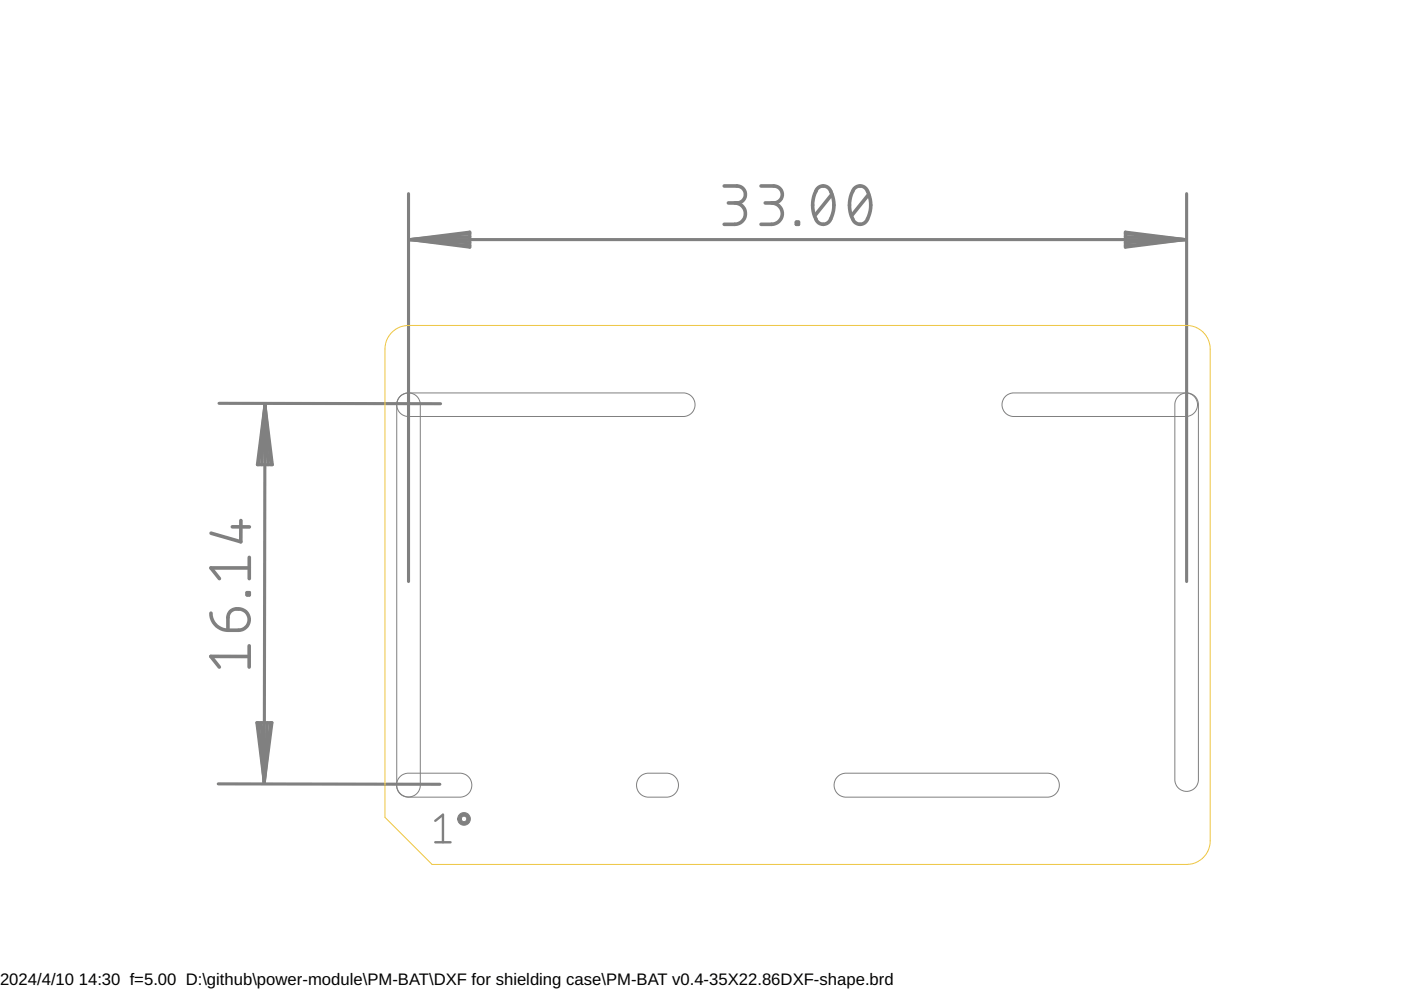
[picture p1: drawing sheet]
<svg xmlns="http://www.w3.org/2000/svg" width="297mm" height="210mm" viewBox="0 0 297 210" stroke-linecap="round" stroke-linejoin="round" font-family="sans-serif">
<path d="M84.7 84.2a2.51 2.51 0 0 1 2.7-.8 2.51 2.51 0 0 1 1.7 2.2v81.1a2.5 2.5 0 0 1-2.5 2.3 2.5 2.5 0 0 1-2.5-2.3v-81.1l.2-.7zM84.7 84.2l.6-.5 1.1-.4h58.7a2.5 2.5 0 0 1 2.3 2.5 2.5 2.5 0 0 1-2.3 2.5h-58.7a2.51 2.51 0 0 1-1.7-4.1zM213 84.2l.6-.5 1.2-.4h36.8a2.5 2.5 0 0 1 2.3 2.5 2.5 2.5 0 0 1-2.3 2.5h-36.8a2.51 2.51 0 0 1-1.8-4.1zM249.7 84.2a2.51 2.51 0 0 1 2.7-.8 2.51 2.51 0 0 1 1.7 2.2v79.9a2.5 2.5 0 0 1-2.5 2.3 2.5 2.5 0 0 1-2.5-2.3v-79.9l.2-.7zM84.7 164.8l.6-.5 1.1-.4h11.3a2.55 2.55 0 0 1 2.3 2.6 2.55 2.55 0 0 1-2.3 2.5h-11.3a2.56 2.56 0 0 1-1.7-4.2zM135.6 164.8l.6-.5 1.1-.4h4.2a2.55 2.55 0 0 1 2.4 2.6 2.55 2.55 0 0 1-2.4 2.5h-4.2a2.56 2.56 0 0 1-1.7-4.2zM177.4 164.8l.7-.5 1.1-.4h43a2.55 2.55 0 0 1 2.4 2.6 2.55 2.55 0 0 1-2.4 2.5h-43a2.56 2.56 0 0 1-1.8-4.2z" fill="none" stroke="#808080" stroke-width=".21"/>
<path d="M92.3 174l1.6-1.3v5.9M92.3 178.6h3.2" fill="none" stroke="#808080" stroke-width=".51"/>
<path d="M97.5 172.6a1.35 1.35 0 0 1 2.1 .4 1.35 1.35 0 0 1-.9 1.9 1.35 1.35 0 0 1-1.7-1.3h.8a.59 .59 0 0 1 .8-.5 .59 .59 0 0 1 .2 1 .59 .59 0 0 1-1-.3v-.2h-.8l.2-.7z" fill-rule="evenodd" fill="#808080" stroke="#808080" stroke-width=".21"/>
<g fill="none" stroke="#808080" stroke-width=".66">
<path d="M86.6 41.1v82.2M87 50.8h164.3M87 50.8l12.6-1.6v3.2zM87 50.8l12.6 .7M87 50.8l12.6 1.3M99.6 50.2l-12.6 .6M99.6 49.5l-12.6 1.3M238.6 49.2l12.7 1.6-12.7 1.6zM238.6 50.2l12.7 .6M238.6 49.5l12.7 1.3M251.3 50.8l-12.7 .7M251.3 50.8l-12.7 1.3"/>
<path d="M251.6 41.1v82.2M46.4 85.5l47 .1M56.2 85.9l-.2 80M56.2 85.9l1.5 12.6h-3.1zM56.2 85.9l-.7 12.6M56.2 85.9l.6 12.6M56.2 85.9l-1.3 12.6M56.2 85.9l1.2 12.6M54.5 153.2h3.2l-1.7 12.7zM54.8 153.2l1.2 12.7M55.4 153.2l.6 12.7M56.7 153.2l-.7 12.7"/>
<path d="M57.4 153.2l-1.4 12.7M46.3 166.2l47 .1"/>
</g>
<g fill="none" stroke="#808080" stroke-width=".76">
<path d="M153.5 39.4h2.7a1.8 1.8 0 0 1 1.8 1.8 1.8 1.8 0 0 1-1.8 1.8h-1.8M161.4 39.4h2.7a1.8 1.8 0 0 1 1.8 1.8 1.8 1.8 0 0 1-1.8 1.8h-1.9M173.3 40a1.78 1.78 0 0 1 1.9-.5 1.78 1.78 0 0 1 1.2 1.6 6.1 6.1 0 0 1-.9 6.1 1.66 1.66 0 0 1-2.5-.8 6.6 6.6 0 0 1 .3-6.4zM181.1 40a1.78 1.78 0 0 1 1.9-.5 1.78 1.78 0 0 1 1.2 1.6 6.1 6.1 0 0 1-.9 6.1 1.66 1.66 0 0 1-2.5-.8 6.6 6.6 0 0 1 .3-6.4zM155.8 43a2.26 2.26 0 0 1 2.2 2.3 2.26 2.26 0 0 1-2.2 2.3h-2.3M163.6 43a2.26 2.26 0 0 1 2.3 2.3 2.26 2.26 0 0 1-2.3 2.3h-2.2M168.8 47.1h.5v.5h-.5zM176.4 41.2l-3.7 4.5M184.2 41.2l-3.6 4.5M49.3 111.7h3.6M51.1 110.4v4.5l-6.4-1.8M52.9 118.2v4.5"/>
<path d="M44.7 130a3.6 3.6 0 0 0 3.6 3.6M48.9 129.6a2.37 2.37 0 0 1 3.1 0 2.37 2.37 0 0 1 .4 3.1l-.6 .6-.8 .3h-2.7l.1-3zM52.4 125.7h.5v.4h-.5zM52.8 139.2h-8.1l1.8 2.2M52.8 136.9v4.5M52.9 120.4h-8.2l1.8 2.3"/>
</g>
<path d="M82.9 70.7l.9-.8a4.7 4.7 0 0 1 2.8-.9h165a5 5 0 0 1 5 5v104.3a5 5 0 0 1-5 5h-160l-10-10 .1-99.9a4.7 4.7 0 0 1 1.2-2.7z" fill="none" stroke="#eec643" stroke-width=".21"/>
<g font-size="3.5">
<text x="0" y="208.9">2024/4/10</text>
<text x="16.7" y="208.9">14:30 f=5.00 D:\github\power-module\PM-BAT\DXF for shielding case\PM-BAT v0.4-35X22.86DXF-shape.brd</text>
</g>
</svg>
